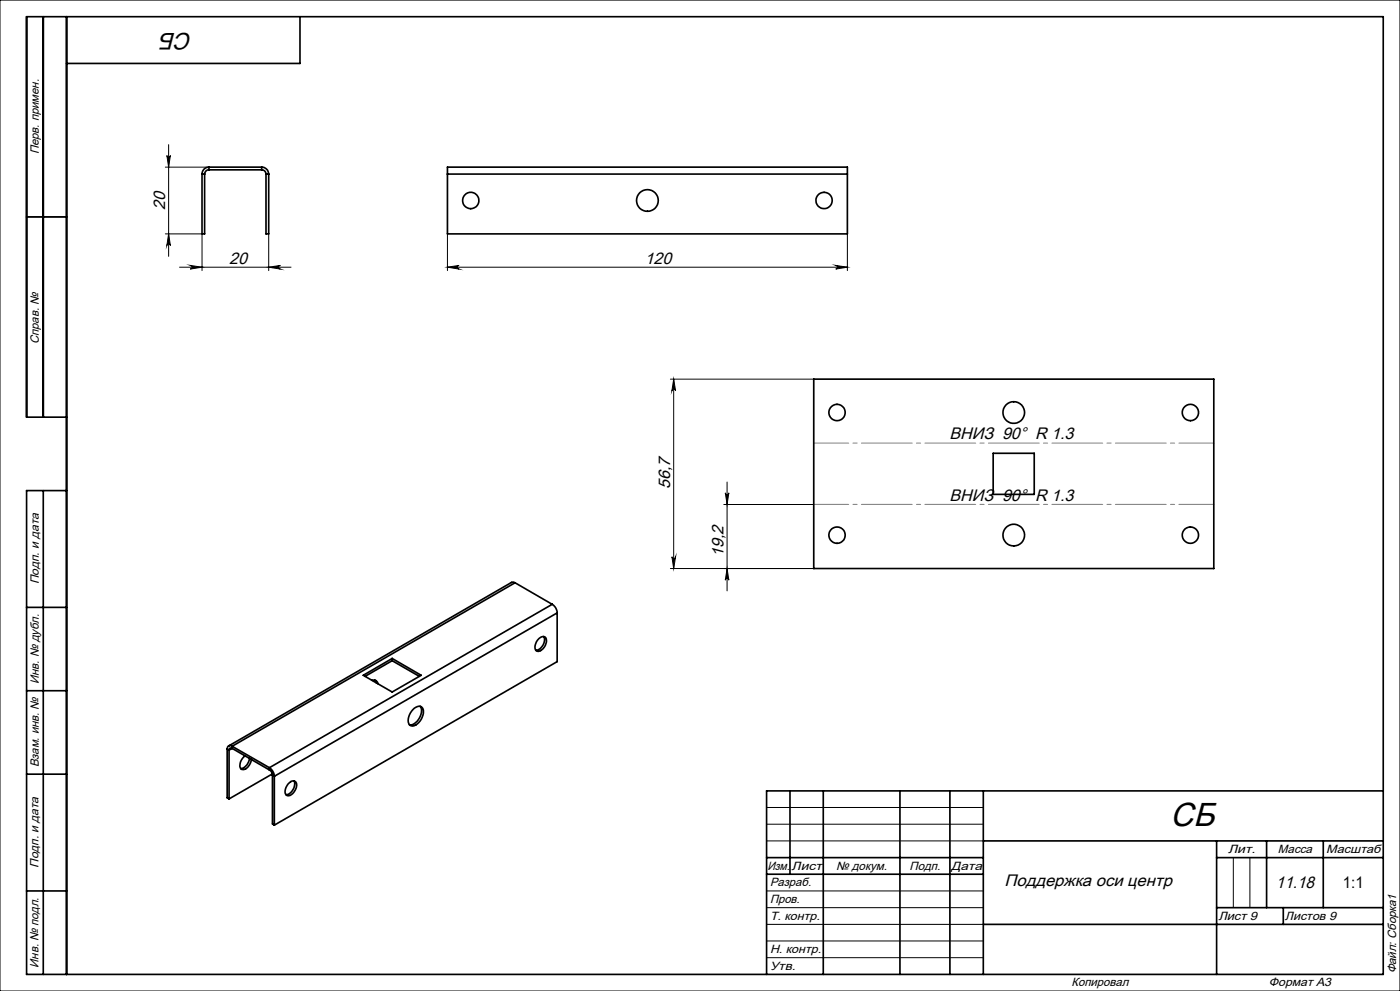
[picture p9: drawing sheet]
<svg xmlns="http://www.w3.org/2000/svg" width="420mm" height="297mm" viewBox="0 0 420 297" stroke-linecap="round" stroke-linejoin="round" font-family="sans-serif">
<g fill="none" stroke="#000" stroke-width=".3">
<path d="M0 0h420v297h-420zM49.6 50.1h13.1M50.1 46.6a.53 .53 0 0 0 .5 .5 .53 .53 0 0 0 .5-.5l-.5 3.5zM50.6 43.4v33.4M8 65h12M49.6 70.1h11v11M50.6 70.1l.5 3.5a.53 .53 0 0 0-.5-.5 .53 .53 0 0 0-.5 .5zM57.1 79.5l3.5 .6-3.5 .5a.55 .55 0 0 0 .5-.5 .55 .55 0 0 0-.5-.6zM80.6 70.1v11M134.2 70.1v11M250.7 79.5l3.5 .6-3.5 .5a.55 .55 0 0 0 .5-.5 .55 .55 0 0 0-.5-.6zM254.2 70.1v11"/>
<path d="M53.9 80.1h33.4M80.6 80.1l3.5-.6a.55 .55 0 0 0-.5 .6 .55 .55 0 0 0 .5 .5zM134.2 80.1h120M134.2 80.1l3.5-.6a.55 .55 0 0 0-.5 .6 .55 .55 0 0 0 .5 .5zM201.1 113.6h43M202.1 113.6l.6 3.5a.55 .55 0 0 0-.6-.5 .55 .55 0 0 0-.5 .5zM202.1 113.6v56.8M217.1 151.2h27M217.6 147.7a.53 .53 0 0 0 .5 .5 .53 .53 0 0 0 .6-.5l-.6 3.5zM218.1 144.5v32.6M201.1 170.4h43M201.6 166.9a.55 .55 0 0 0 .5 .5 .55 .55 0 0 0 .6-.5l-.6 3.5z"/>
<path d="M218.1 170.4l.6 3.5a.53 .53 0 0 0-.6-.6 .53 .53 0 0 0-.5 .6zM230 242h65M230 247h65M230 252h65M370 257v15M375 257v15M230 267h65M230 272h65M230 277h65M230 282h65M230 287h65"/>
</g>
<g fill="none" stroke="#000" stroke-width=".5">
<path d="M13 5v120M20 5v287M90 5v14h-70M60.6 52.2h.8M60.6 52.2v17.9h.8v-17.9M62.7 50.9a1.27 1.27 0 0 0-1.3 1.3M62.7 50.1a2.05 2.05 0 0 0-2.1 2.1M62.7 50.1v.8M62.7 50.1h15.8M62.7 50.9h15.8M78.5 50.9a1.27 1.27 0 0 1 1.3 1.3M78.5 50.1a2.11 2.11 0 0 1 2.1 2.1"/>
<path d="M78.5 50.1v.8M79.8 52.2h.8M79.8 52.2v17.9h.8v-17.9M134.2 52.2v-2.1h120v2.1M134.2 52.2h120M134.2 52.2v17.9h120v-17.9M8 65h12M244.1 113.6h120v56.8h-120zM20 125h-12v-120h407v287h-407v-145h12M298 135.9h12.3v12.3h-12.3zM13 147v145M154.5 174.7l-.5-.3-.5 .2-84.9 49"/>
<path d="M154.5 174.7l-84.9 49M154.5 174.7l11.2 6.4M8 182h12M117.7 197.3v.7M117.7 198l8.1 4.7M117.7 198l-8.2 4.7M161.6 191.4a1.25 1.25 0 0 1 1.6-.6 1.25 1.25 0 0 1 .7 1.6 3 3 0 0 1-2.8 2.8 2.22 2.22 0 0 1 .2-3.3zM163.1 190.8a3.2 3.2 0 0 1-2.4 4.1M165.7 181.1a3.2 3.2 0 0 1 1.4 2.6M165.7 181.1l-84.9 49M167.1 183.7l-84.8 49M167.1 183.7v14.6l-84.8 49"/>
<path d="M8 207h12M109 202.4l8.7-5.1 8.7 5.1-8.7 5zM111.6 203.9a1.3 1.3 0 0 1 1.8 1M112.5 203.9l.4 .7M123.9 212.7l.4-.4a1.58 1.58 0 0 1 2.1-.5 1.58 1.58 0 0 1 .6 2.1 4.1 4.1 0 0 1-3.5 3.7 2.19 2.19 0 0 1-.7-3.4zM126 211.7a4.1 4.1 0 0 1-2.3 5.5h-.9M8 232h12M68.2 224.5l.5 .3M68.2 224.5v14.6l.5 .3M68.7 224.8v14.6M69.6 223.7a.91 .91 0 0 0-1-.1 .91 .91 0 0 0-.4 .9M69.6 224.3a.56 .56 0 0 0-.6-.1 .56 .56 0 0 0-.3 .6"/>
<path d="M69.6 223.7l11.2 6.4M69.6 224.3l11.2 6.4M69.6 223.7v.6M69.6 224.3l-.9 .5M73.5 226.5a3.2 3.2 0 0 0-1.2 3.9 2.11 2.11 0 0 0 2.8-1.6l.3-1.2M74.8 227.3a3.2 3.2 0 0 1-2.6 3M80.8 230.7a1.84 1.84 0 0 1 .9 1.6M80.8 230.1a3.3 3.3 0 0 1 1.5 2.6M80.8 230.1v.6M81.7 231.9l-13 7.5M81.7 232.3l.6 .4M81.7 232.3v14.6l.6 .4"/>
<path d="M82.3 232.7v14.6M86.5 234.9l.4-.3a1.23 1.23 0 0 1 1.6-.4 1.23 1.23 0 0 1 .4 1.7 2.8 2.8 0 0 1-2.9 2.5 2.6 2.6 0 0 1 .5-3.5zM88.2 234a3.2 3.2 0 0 1-2.4 4.2M237 237v25M247 237v55M270 237v55M285 237v55M295 237v55M415 237h-185v55M230 257h65M295 252h120M365 252v40"/>
<path d="M365 257h50M380 252v20M397 252v20M8 267h12M230 262h65M295 277h120M365 272h50M385 272v5"/>
<circle cx="141.2" cy="60.1" r="2.45"/>
<circle cx="194.2" cy="60.1" r="3.2"/>
<circle cx="247.2" cy="60.1" r="2.45"/>
<circle cx="251.1" cy="123.6" r="2.45"/>
<circle cx="304.1" cy="123.6" r="3.2"/>
<circle cx="357.1" cy="123.6" r="2.45"/>
<circle cx="251.1" cy="160.4" r="2.45"/>
<circle cx="304.1" cy="160.4" r="3.2"/>
<circle cx="357.1" cy="160.4" r="2.45"/>
</g>
<path d="M244.1 132.8h120M364.1 151.2h-120" fill="none" stroke="#808080" stroke-width=".3" stroke-dasharray="15.2 1.3 1.3 1.3" stroke-dashoffset="4.8"/>
<g fill="#000">
<path d="M50.6 70.1l.5 3.5a.53 .53 0 0 0-.5-.5 .53 .53 0 0 0-.5 .5zM50.1 46.6a.53 .53 0 0 0 .5 .5 .53 .53 0 0 0 .5-.5l-.5 3.5zM201.6 166.9a.55 .55 0 0 0 .5 .5 .55 .55 0 0 0 .6-.5l-.6 3.5zM202.1 113.6l.6 3.5a.55 .55 0 0 0-.6-.5 .55 .55 0 0 0-.5 .5z"/>
<path d="M57.1 79.5l3.5 .6-3.5 .5a.55 .55 0 0 0 .5-.5 .55 .55 0 0 0-.5-.6zM80.6 80.1l3.5-.6a.55 .55 0 0 0-.5 .6 .55 .55 0 0 0 .5 .5z"/>
<path d="M250.7 79.5l3.5 .6-3.5 .5a.55 .55 0 0 0 .5-.5 .55 .55 0 0 0-.5-.6zM134.2 80.1l3.5-.6a.55 .55 0 0 0-.5 .6 .55 .55 0 0 0 .5 .5z"/>
<path d="M217.6 147.7a.53 .53 0 0 0 .5 .5 .53 .53 0 0 0 .6-.5l-.6 3.5zM218.1 170.4l.6 3.5a.53 .53 0 0 0-.6-.6 .53 .53 0 0 0-.5 .6z"/>
</g>
<text font-size="10" x="351.1" y="247.6">СБ</text>
<text font-size="7.1" x="57.8" y="9.8" transform="rotate(-180 57.8 9.8)">СБ</text>
<g font-size="5">
<text x="49.5" y="62.9" transform="rotate(-90 49.5 62.9)">20</text>
<text x="68.8" y="79">20</text>
<text x="193.4" y="79">120</text>
<text x="284.9" y="131.7">ВНИЗ 90° R 1.3</text>
<text x="201.1" y="146.6" transform="rotate(-90 201.1 146.6)">56,7</text>
<text x="284.9" y="150.1">ВНИЗ 90° R 1.3</text>
<text x="217.1" y="167" transform="rotate(-90 217.1 167)">19,2</text>
<text x="301.3" y="265.4">Поддержка оси центр</text>
<text x="382.8" y="266.1">11.18</text>
</g>
<text font-size="4.8" x="402.9" y="266.1">1:1</text>
<g font-size="3.6">
<text x="11.6" y="46.3" transform="rotate(-90 11.6 46.3)">Перв. примен.</text>
<text x="11.6" y="103.2" transform="rotate(-90 11.6 103.2)">Справ. №</text>
<text x="11.6" y="175.1" transform="rotate(-90 11.6 175.1)">Подп. и дата</text>
<text x="11.6" y="205" transform="rotate(-90 11.6 205)">Инв. № дубл.</text>
<text x="11.6" y="230" transform="rotate(-90 11.6 230)">Взам. инв. №</text>
<text x="368.4" y="255.6">Лит.</text>
<text x="383.4" y="255.6">Масса</text>
<text x="397.8" y="255.6">Масштаб</text>
<text x="11.6" y="260.1" transform="rotate(-90 11.6 260.1)">Подп. и дата</text>
<text x="230.2" y="260.6">Изм.</text>
<text x="237.5" y="260.6">Лист</text>
<text x="250.9" y="260.6">№ докум.</text>
<text x="272.9" y="260.6">Подп.</text>
<text x="285.4" y="260.6">Дата</text>
<text x="231" y="265.6">Разраб.</text>
<text x="231" y="275.6">Т. контр.</text>
<text x="231" y="270.6">Пров.</text>
<text x="365.5" y="275.6">Лист 9</text>
<text x="385.5" y="275.6">Листов 9</text>
<text x="231" y="285.6">Н. контр.</text>
<text x="11.6" y="290" transform="rotate(-90 11.6 290)">Инв. № подл.</text>
<text x="231" y="290.6">Утв.</text>
<text x="418.9" y="291.7" transform="rotate(-90 418.9 291.7)">Файл: Сборка1</text>
<text x="321.5" y="295.6">Копировал</text>
<text x="380.7" y="295.6">Формат А3</text>
</g>
</svg>
